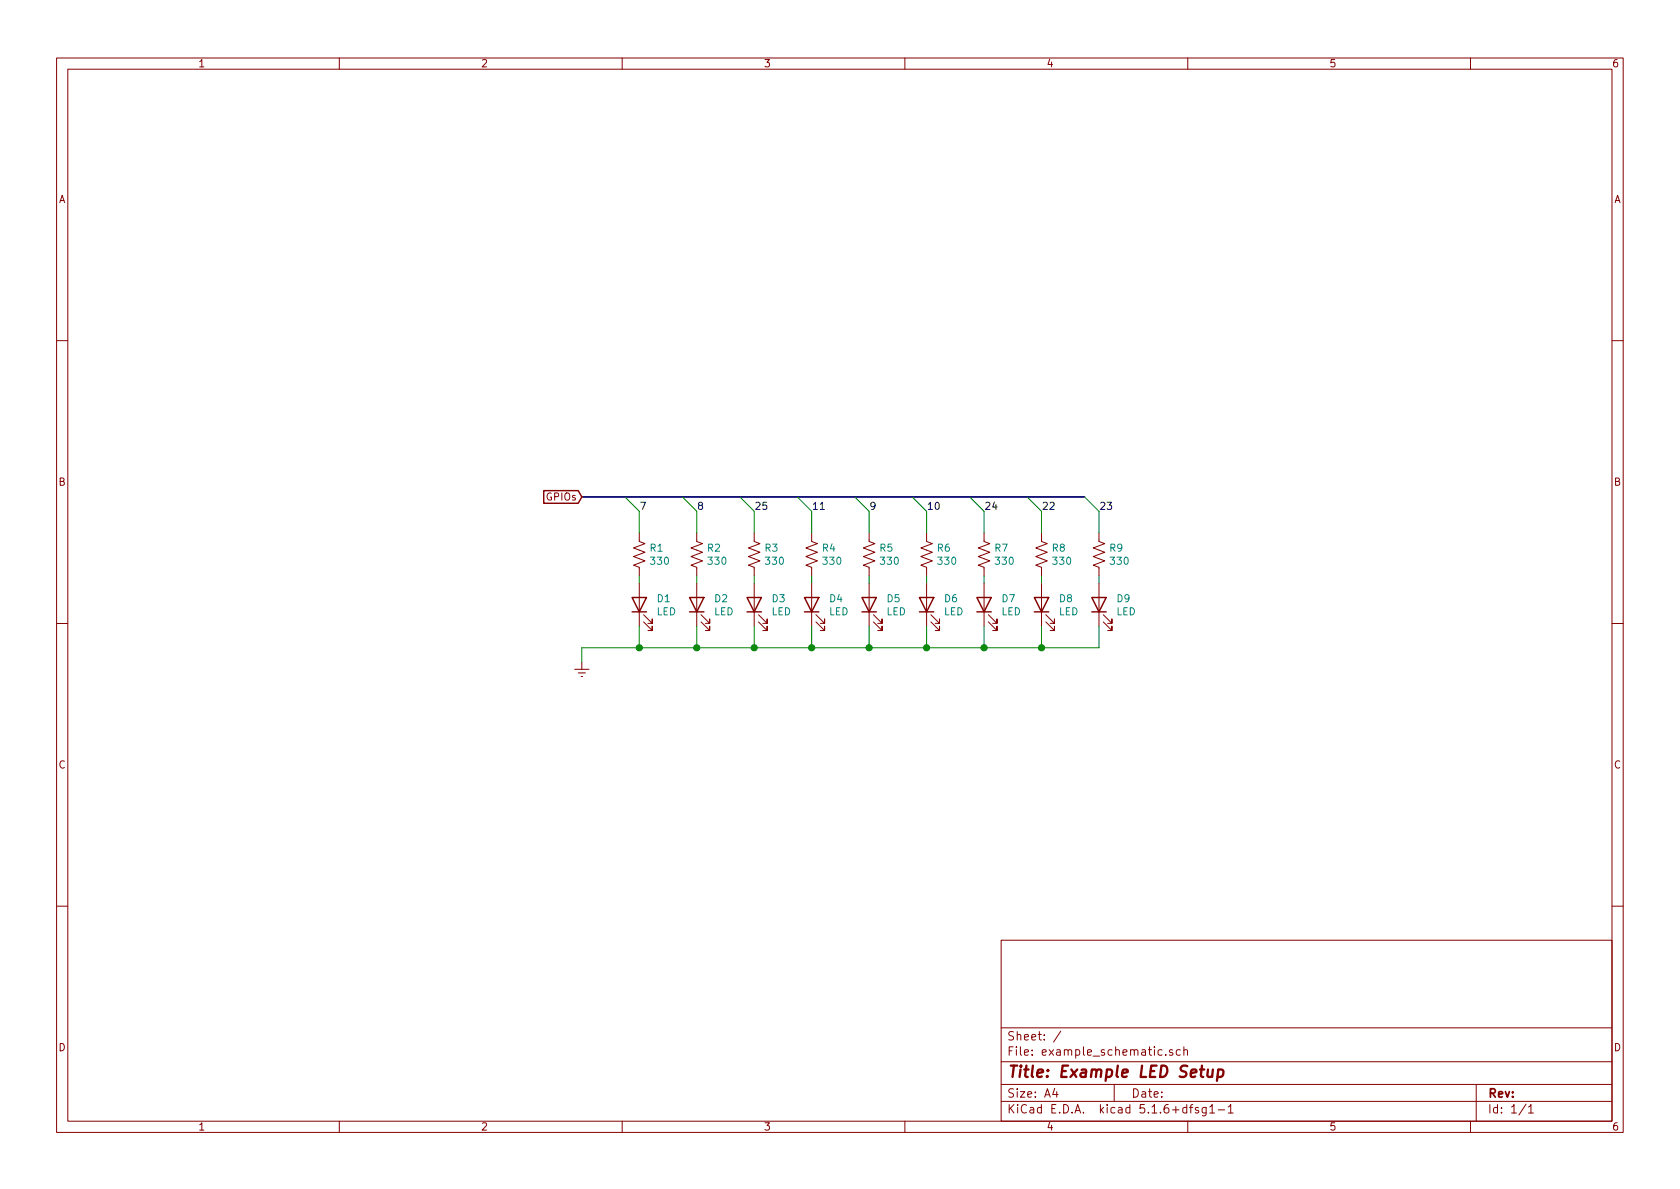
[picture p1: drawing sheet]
<svg xmlns="http://www.w3.org/2000/svg" width="297mm" height="210mm" viewBox="0 0 297 210" stroke-linecap="round" stroke-linejoin="round" font-family="sans-serif">
<g fill="none" stroke="#840000" stroke-width=".18">
<path d="M10 10.3h277v189.9h-277zM12 12.2h273v186.1h-273zM60 10.3v1.9M110 10.3v1.9M160 10.3v1.9M210 10.3v1.9M260 10.3v1.9M10 60.2h2M285 60.2h2M113 94.2v1.6l1 .3-2 .8 2 .8-2 .7 2 .8-2 .7 1 .4v1.5M123.2 94.2v1.6l1 .3-2 .8 2 .8-2 .7 2 .8-2 .7 1 .4v1.5M133.3 94.2v1.6l1.1 .3-2.1 .8 2.1 .8-2.1 .7 2.1 .8-2.1 .7 1 .4v1.5"/>
<path d="M143.5 94.2v1.6l1 .3-2 .8 2 .8-2 .7 2 .8-2 .7 1 .4v1.5M153.7 94.2v1.6l1 .3-2 .8 2 .8-2 .7 2 .8-2 .7 1 .4v1.5M163.8 94.2v1.6l1 .3-2 .8 2 .8-2 .7 2 .8-2 .7 1 .4v1.5M174 94.2v1.6l1 .3-2 .8 2 .8-2 .7 2 .8-2 .7 1 .4v1.5M184.1 94.2v1.6l1.1 .3-2.1 .8 2.1 .8-2.1 .7 2.1 .8-2.1 .7 1 .4v1.5M194.3 94.2v1.6l1 .3-2 .8 2 .8-2 .7 2 .8-2 .7 1 .4v1.5M10 110.3h2M101.6 118.4h2.5M102.2 119h1.3M102.7 119.6h.3M102.9 117.1v1.3M113 103.1v7.6"/>
<path d="M113.8 110l1.5 1.5v-.8v.8h-.7M113.8 108.7l1.5 1.5v-.7v.7h-.7M123.2 103.1v7.6M124 110l1.5 1.5v-.8v.8h-.8M124 108.7l1.5 1.5v-.7v.7h-.8M133.3 103.1v7.6M134.1 110l1.5 1.5v-.8v.8h-.7M134.1 108.7l1.5 1.5v-.7v.7h-.7M143.5 103.1v7.6M144.3 110l1.5 1.5v-.8v.8h-.8M144.3 108.7l1.5 1.5v-.7v.7h-.8M153.7 103.1v7.6"/>
<path d="M154.4 110l1.6 1.5v-.8v.8h-.8M154.4 108.7l1.6 1.5v-.7v.7h-.8M163.8 103.1v7.6M164.6 110l1.5 1.5v-.8v.8h-.7M164.6 108.7l1.5 1.5v-.7v.7h-.7M174 103.1v7.6M174.8 110l1.5 1.5v-.8v.8h-.8M174.8 108.7l1.5 1.5v-.7v.7h-.8M184.1 103.1v7.6M184.9 110l1.5 1.5v-.8v.8h-.7M184.9 108.7l1.5 1.5v-.7v.7h-.7M194.3 103.1v7.6"/>
<path d="M195.1 110l1.5 1.5v-.8v.8h-.8M195.1 108.7l1.5 1.5v-.7v.7h-.8M285 110.3h2M10 160.2h2M177 166.3h108v32h-108zM285 160.2h2M60 198.3v1.9M110 198.3v1.9M160 198.3v1.9M177 194.8h108M177 191.8h108M177 187.8h108"/>
<path d="M177 181.8h108M186.5 192.5l-.4 1h1M186.8 193v1M187.6 182.3l-1.3 2M197 191.8v3M205.5 185.7l-.4-.1-.4 .3 .1 .6 .3 .1 .4-.1M206.1 186.5v.1M207.3 185.7l-.3-.1-.2 .2v.2l.5 .2v.3h-.5M208.7 185.7l-.4-.1-.3 .3 .1 .6h.6M209.3 185.7l.2-.1 .4 .1 .1 .9M209.3 185.1v1.5M210 198.3v1.9"/>
<path d="M210.3 195.8h.6M210.9 195.3l-.4 .2v1.3M211.9 195.9l-.4-.1-.2 .2 .1 .3 .5 .1v.3h-.6M213.3 195.8v1.2l-.3 .3h-.4M213.3 195.9l-.5-.1-.3 .3 .1 .6 .2 .1 .5-.1M213.9 195.8l.4-.5v1.5M213.9 196.8h.9M215.4 196.3h1.1M217.2 195.8l.4-.5v1.5M217.2 196.8h.8M260 198.3v1.9M261 191.8v6.5"/>
<path d="M269.8 195.2l-1.2 2M270.3 195.8l.4-.5v1.5M270.3 196.8h.8"/>
</g>
<path d="M213.6 189.1l-.1 1.2a.6 .6 0 0 0 .8 0M214.5 189.1l-.2 1.3M215.4 189.2a.68 .68 0 0 1 .9 .1v.8a.66 .66 0 0 1-1 .2M215.4 189.1l-.2 2" fill="none" stroke="#840000" stroke-width=".41"/>
<g fill="none" stroke="#840000" stroke-width=".25">
<path d="M96.1 86.8h6.1l.7 1.1-.7 1.1h-6.1zM111.8 105.7h2.5l-1.3 2.5zM111.8 108.2h2.5M121.9 105.7h2.6l-1.3 2.5zM121.9 108.2h2.6M132.1 105.7h2.5l-1.3 2.5zM132.1 108.2h2.5M142.2 105.7h2.6l-1.3 2.5zM142.2 108.2h2.6M152.4 105.7h2.5l-1.2 2.5zM152.4 108.2h2.5M162.6 105.7h2.5l-1.3 2.5z"/>
<path d="M162.6 108.2h2.5M172.7 105.7h2.6l-1.3 2.5zM172.7 108.2h2.6M182.9 105.7h2.5l-1.3 2.5zM182.9 108.2h2.5M193 105.7h2.6l-1.3 2.5zM193 108.2h2.6"/>
</g>
<path d="M102.9 87.9h88.9" fill="none" stroke="#000084" stroke-width=".3"/>
<g fill="none" stroke="#008400" stroke-width=".18">
<path d="M110.5 87.9l2.5 2.5v3.8M120.6 87.9l2.6 2.5v3.8M130.8 87.9l2.5 2.5v3.8M141 87.9l2.5 2.5v3.8M151.1 87.9l2.6 2.5v3.8M161.3 87.9l2.5 2.5v3.8M171.4 87.9l2.6 2.5v3.8M181.6 87.9l2.5 2.5v3.8M191.8 87.9l2.5 2.5v3.8M113 101.8v1.3M113 110.7v3.8M123.2 101.8v1.3"/>
<path d="M123.2 110.7v3.8M133.3 101.8v1.3M133.3 110.7v3.8M143.5 101.8v1.3M143.5 110.7v3.8M153.7 101.8v1.3M153.7 110.7v3.8M163.8 101.8v1.3M163.8 110.7v3.8M174 101.8v1.3M174 110.7v3.8M184.1 101.8v1.3"/>
<path d="M184.1 110.7v3.8M194.3 110.7v3.8h-91.4v2.6M194.3 101.8v1.3"/>
</g>
<g fill="#008400" stroke="#008400" stroke-width=".25">
<circle cx="184.2" cy="114.5" r=".51"/>
<circle cx="174" cy="114.5" r=".51"/>
<circle cx="113" cy="114.5" r=".51"/>
<circle cx="163.8" cy="114.5" r=".51"/>
<circle cx="123.2" cy="114.5" r=".51"/>
<circle cx="153.7" cy="114.5" r=".51"/>
<circle cx="133.4" cy="114.5" r=".51"/>
<circle cx="143.5" cy="114.5" r=".51"/>
</g>
<text font-size="2.8" fill="#840000" x="178" y="190.5">Title: Example LED Setup</text>
<g font-size="2.1" fill="#840000">
<text x="178" y="184">Sheet: /</text>
<text x="178" y="186.7">File: example_schematic.sch</text>
<text x="178" y="196.9">KiCad E.D.A. kicad 5.1.6+dfsg1-1</text>
<text x="178" y="194.1">Size: A4</text>
<text x="200" y="194.1">Date:</text>
<text x="263" y="194.1">Rev:</text>
<text x="263" y="196.9">Id: 1/1</text>
</g>
<g font-size="1.8" fill="#840000">
<text x="35" y="11.9">1</text>
<text x="85" y="11.9">2</text>
<text x="135" y="11.9">3</text>
<text x="185" y="11.9">4</text>
<text x="235" y="11.9">5</text>
<text x="285" y="11.9">6</text>
<text x="10.4" y="35.9">A</text>
<text x="285.4" y="35.9">A</text>
<text x="10.4" y="85.9">B</text>
<text x="96.7" y="88.5">GPIOs</text>
<text x="285.4" y="85.9">B</text>
<text x="10.4" y="135.9">C</text>
<text x="285.4" y="135.9">C</text>
<text x="10.4" y="185.9">D</text>
<text x="285.4" y="185.9">D</text>
<text x="35" y="199.9">1</text>
<text x="85" y="199.9">2</text>
<text x="135" y="199.9">3</text>
<text x="185" y="199.9">4</text>
<text x="235" y="199.9">5</text>
<text x="285" y="199.9">6</text>
</g>
<g font-size="1.8">
<text x="113" y="90.2">7</text>
<text x="123.2" y="90.2">8</text>
<text x="133.3" y="90.2">25</text>
<text x="143.5" y="90.2">11</text>
<text x="153.7" y="90.2">9</text>
<text x="163.8" y="90.2">10</text>
<text x="174" y="90.2">24</text>
<text x="184.1" y="90.2">22</text>
<text x="194.3" y="90.2">23</text>
</g>
<g font-size="1.8" fill="#008484">
<text x="115" y="97.6">R1</text>
<text x="115.2" y="99.9">330</text>
<text x="125.1" y="97.6">R2</text>
<text x="125.3" y="99.9">330</text>
<text x="135.3" y="97.6">R3</text>
<text x="135.5" y="99.9">330</text>
<text x="145.4" y="97.6">R4</text>
<text x="145.6" y="99.9">330</text>
<text x="155.6" y="97.6">R5</text>
<text x="155.8" y="99.9">330</text>
<text x="165.8" y="97.6">R6</text>
<text x="166" y="99.9">330</text>
<text x="175.9" y="97.6">R7</text>
<text x="176.1" y="99.9">330</text>
<text x="186.1" y="97.6">R8</text>
<text x="186.3" y="99.9">330</text>
<text x="196.2" y="97.6">R9</text>
<text x="196.4" y="99.9">330</text>
<text x="116.2" y="106.5">D1</text>
<text x="126.4" y="106.5">D2</text>
<text x="136.6" y="106.5">D3</text>
<text x="146.7" y="106.5">D4</text>
<text x="156.9" y="106.5">D5</text>
<text x="167" y="106.5">D6</text>
<text x="177.2" y="106.5">D7</text>
<text x="187.4" y="106.5">D8</text>
<text x="197.5" y="106.5">D9</text>
<text x="116.1" y="108.8">LED</text>
<text x="126.2" y="108.8">LED</text>
<text x="136.4" y="108.8">LED</text>
<text x="146.6" y="108.8">LED</text>
<text x="156.7" y="108.8">LED</text>
<text x="166.9" y="108.8">LED</text>
<text x="177" y="108.8">LED</text>
<text x="187.2" y="108.8">LED</text>
<text x="197.4" y="108.8">LED</text>
</g>
</svg>
